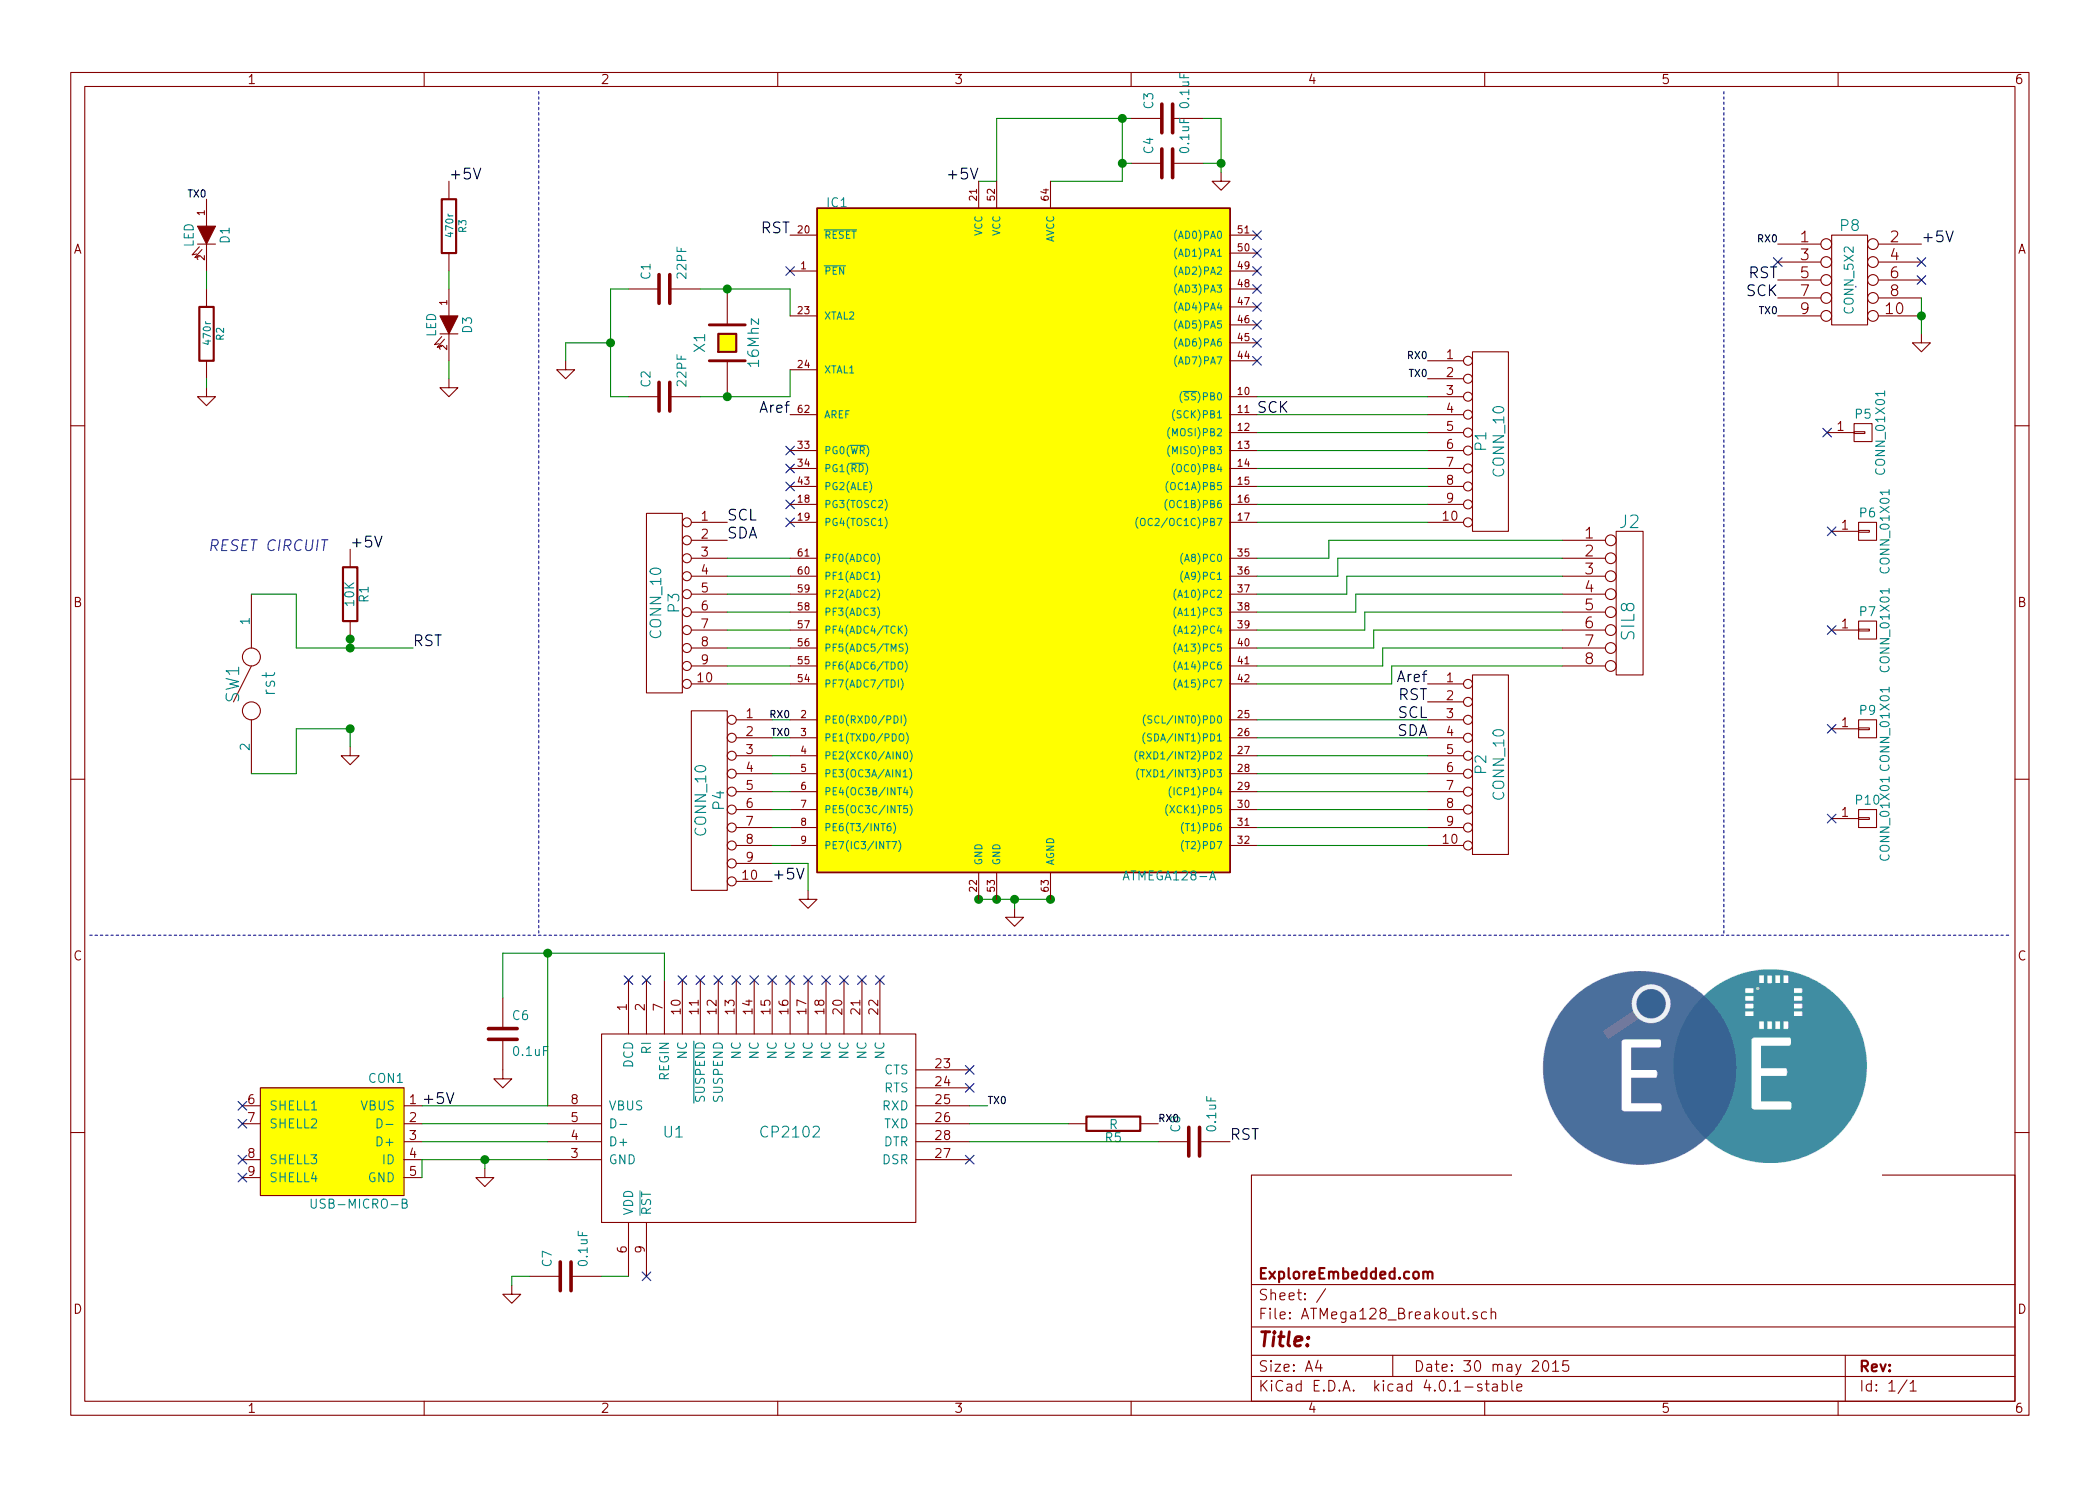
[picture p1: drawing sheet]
EESchema Schematic File Version 2
LIBS:power
LIBS:device
LIBS:transistors
LIBS:conn
LIBS:linear
LIBS:regul
LIBS:74xx
LIBS:cmos4000
LIBS:adc-dac
LIBS:memory
LIBS:xilinx
LIBS:special
LIBS:microcontrollers
LIBS:dsp
LIBS:microchip
LIBS:analog_switches
LIBS:motorola
LIBS:texas
LIBS:intel
LIBS:audio
LIBS:interface
LIBS:digital-audio
LIBS:philips
LIBS:display
LIBS:cypress
LIBS:siliconi
LIBS:opto
LIBS:atmel
LIBS:contrib
LIBS:valves
LIBS:at128-cache
LIBS:Starter_AVR-cache
LIBS:ATMega128_Breakout-cache
EELAYER 25 0
EELAYER END
$Descr A4 11693 8268
encoding utf-8
Sheet 1 1
Title ""
Date "30 may 2015"
Rev ""
Comp "ExploreEmbedded.com"
Comment1 ""
Comment2 ""
Comment3 ""
Comment4 ""
$EndDescr
$Comp
L GND #PWR01
U 1 1
P 3150 2000
F 0 "#PWR01" H 3150 2000 30  0001 C CNN
F 1 "GND" H 3150 1930 30  0001 C CNN
F 2 "" H 3150 2000 60  0001 C CNN
F 3 "" H 3150 2000 60  0001 C CNN
	1    3150 2000
	1    0    0    -1  
$EndComp
$Comp
L C C2
U 1 1
P 3700 2200
F 0 "C2" H 3750 2300 50  0000 L CNN
F 1 "22PF" H 3750 2100 50  0000 L CNN
F 2 "" H 3700 2200 60  0001 C CNN
F 3 "" H 3700 2200 60  0001 C CNN
	1    3700 2200
	0    -1   -1   0   
$EndComp
$Comp
L C C1
U 1 1
P 3700 1600
F 0 "C1" H 3750 1700 50  0000 L CNN
F 1 "22PF" H 3750 1500 50  0000 L CNN
F 2 "" H 3700 1600 60  0001 C CNN
F 3 "" H 3700 1600 60  0001 C CNN
	1    3700 1600
	0    -1   -1   0   
$EndComp
$Comp
L CRYSTAL X1
U 1 1
P 4050 1900
F 0 "X1" H 4050 2050 60  0000 C CNN
F 1 "16Mhz" H 4050 1750 60  0000 C CNN
F 2 "" H 4050 1900 60  0001 C CNN
F 3 "" H 4050 1900 60  0001 C CNN
	1    4050 1900
	0    -1   -1   0   
$EndComp
Text Label 2300 3600 0    60   ~ 0
RST
$Comp
L SPST SW1
U 1 1
P 1400 3800
F 0 "SW1" H 1400 3900 70  0000 C CNN
F 1 "rst" H 1400 3700 70  0000 C CNN
F 2 "" H 1400 3800 60  0001 C CNN
F 3 "" H 1400 3800 60  0001 C CNN
	1    1400 3800
	0    -1   1    0   
$EndComp
$Comp
L GND #PWR02
U 1 1
P 1950 4150
F 0 "#PWR02" H 1950 4150 30  0001 C CNN
F 1 "GND" H 1950 4080 30  0001 C CNN
F 2 "" H 1950 4150 60  0001 C CNN
F 3 "" H 1950 4150 60  0001 C CNN
	1    1950 4150
	-1   0    0    -1  
$EndComp
Text Notes 1160 3060 0    60   Italic 0
RESET CIRCUIT
$Comp
L R R1
U 1 1
P 1950 3300
F 0 "R1" V 2030 3300 50  0000 C CNN
F 1 "10K" V 1950 3300 50  0000 C CNN
F 2 "" H 1950 3300 60  0001 C CNN
F 3 "" H 1950 3300 60  0001 C CNN
	1    1950 3300
	1    0    0    1   
$EndComp
$Comp
L GND #PWR03
U 1 1
P 10700 1850
F 0 "#PWR03" H 10700 1850 30  0001 C CNN
F 1 "GND" H 10700 1780 30  0001 C CNN
F 2 "" H 10700 1850 60  0001 C CNN
F 3 "" H 10700 1850 60  0001 C CNN
	1    10700 1850
	1    0    0    -1  
$EndComp
$Comp
L GND #PWR04
U 1 1
P 6800 950
F 0 "#PWR04" H 6800 950 30  0001 C CNN
F 1 "GND" H 6800 880 30  0001 C CNN
F 2 "" H 6800 950 60  0001 C CNN
F 3 "" H 6800 950 60  0001 C CNN
	1    6800 950 
	1    0    0    -1  
$EndComp
Text Label 4400 1300 2    60   ~ 0
RST
NoConn ~ 4400 1500
$Comp
L SIL8 J2
U 1 1
P 9050 3350
F 0 "J2" H 9075 3800 70  0000 C CNN
F 1 "SIL8" V 9070 3250 70  0000 C CNN
F 2 "" H 9050 3350 60  0001 C CNN
F 3 "" H 9050 3350 60  0001 C CNN
	1    9050 3350
	1    0    0    -1  
$EndComp
$Comp
L GND #PWR05
U 1 1
P 5650 5050
F 0 "#PWR05" H 5650 5050 30  0001 C CNN
F 1 "GND" H 5650 4980 30  0001 C CNN
F 2 "" H 5650 5050 60  0001 C CNN
F 3 "" H 5650 5050 60  0001 C CNN
	1    5650 5050
	1    0    0    -1  
$EndComp
Text Label 9900 1550 2    60   ~ 0
RST
Text Label 9900 1650 2    60   ~ 0
SCK
Connection ~ 3400 1900
Wire Wire Line
	3150 2000 3150 1900
Wire Wire Line
	3150 1900 3400 1900
Connection ~ 4050 2200
Wire Wire Line
	3900 2200 4400 2200
Wire Wire Line
	4400 2200 4400 2050
Wire Wire Line
	2300 3600 1650 3600
Wire Wire Line
	1650 3600 1650 3300
Wire Wire Line
	1650 3300 1400 3300
Wire Wire Line
	1950 4150 1950 4050
Connection ~ 1950 4050
Connection ~ 1950 3550
Connection ~ 1950 3600
Wire Wire Line
	1400 4300 1650 4300
Wire Wire Line
	1650 4300 1650 4050
Wire Wire Line
	1650 4050 1950 4050
Wire Notes Line
	10335 1590 10335 1585
Wire Wire Line
	6800 650  6800 950 
Connection ~ 5850 5000
Connection ~ 5550 5000
Connection ~ 5450 5000
Wire Wire Line
	6800 650  6700 650 
Wire Wire Line
	5550 650  6300 650 
Wire Wire Line
	5550 650  5550 1000
Wire Wire Line
	5550 1000 5450 1000
Wire Wire Line
	5450 5000 5850 5000
Wire Wire Line
	5650 5000 5650 5050
Connection ~ 5650 5000
Wire Wire Line
	6250 650  6250 1000
Connection ~ 6250 650 
Wire Wire Line
	6250 1000 5850 1000
Wire Wire Line
	4400 1750 4400 1600
Wire Wire Line
	4400 1600 3900 1600
Connection ~ 4050 1600
Wire Wire Line
	3500 1600 3400 1600
Wire Wire Line
	3400 1600 3400 2200
Wire Wire Line
	3400 2200 3500 2200
Wire Wire Line
	1950 3600 1950 3550
$Comp
L C C3
U 1 1
P 6500 650
F 0 "C3" H 6550 750 50  0000 L CNN
F 1 "0.1uF" H 6550 550 50  0000 L CNN
F 2 "~" H 6500 650 60  0000 C CNN
F 3 "~" H 6500 650 60  0000 C CNN
	1    6500 650 
	0    -1   -1   0   
$EndComp
$Comp
L CONN_5X2 P8
U 1 1
P 10300 1550
F 0 "P8" H 10300 1850 60  0000 C CNN
F 1 "CONN_5X2" V 10300 1550 50  0000 C CNN
F 2 "~" H 10300 1550 60  0000 C CNN
F 3 "~" H 10300 1550 60  0000 C CNN
	1    10300 1550
	1    0    0    -1  
$EndComp
NoConn ~ 9900 1450
Wire Wire Line
	10700 1650 10700 1850
Connection ~ 10700 1750
NoConn ~ 10700 1450
NoConn ~ 10700 1550
$Comp
L C C4
U 1 1
P 6500 900
F 0 "C4" H 6550 1000 50  0000 L CNN
F 1 "0.1uF" H 6550 800 50  0000 L CNN
F 2 "~" H 6500 900 60  0000 C CNN
F 3 "~" H 6500 900 60  0000 C CNN
	1    6500 900 
	0    -1   -1   0   
$EndComp
Wire Wire Line
	6300 900  6250 900 
Connection ~ 6250 900 
Wire Wire Line
	6800 900  6700 900 
Connection ~ 6800 900 
Text Label 7000 2300 0    60   ~ 0
SCK
$Comp
L CONN_10 P2
U 1 1
P 8300 4250
F 0 "P2" V 8250 4250 60  0000 C CNN
F 1 "CONN_10" V 8350 4250 60  0000 C CNN
F 2 "" H 8300 4250 60  0000 C CNN
F 3 "" H 8300 4250 60  0000 C CNN
	1    8300 4250
	1    0    0    -1  
$EndComp
Wire Wire Line
	7000 4000 7950 4000
Wire Wire Line
	7950 4100 7000 4100
Wire Wire Line
	7000 4200 7950 4200
Wire Wire Line
	7950 4300 7000 4300
Wire Wire Line
	7000 4400 7950 4400
Wire Wire Line
	7950 4500 7000 4500
Wire Wire Line
	7000 4600 7950 4600
Wire Wire Line
	7950 4700 7000 4700
Text Label 7950 3900 2    60   ~ 0
RST
$Comp
L CONN_10 P1
U 1 1
P 8300 2450
F 0 "P1" V 8250 2450 60  0000 C CNN
F 1 "CONN_10" V 8350 2450 60  0000 C CNN
F 2 "" H 8300 2450 60  0000 C CNN
F 3 "" H 8300 2450 60  0000 C CNN
	1    8300 2450
	1    0    0    -1  
$EndComp
Wire Wire Line
	7000 2900 7950 2900
Wire Wire Line
	7950 2800 7000 2800
Wire Wire Line
	7000 2700 7950 2700
Wire Wire Line
	7950 2600 7000 2600
Wire Wire Line
	7000 2500 7950 2500
Wire Wire Line
	7950 2400 7000 2400
Wire Wire Line
	7000 2300 7950 2300
Wire Wire Line
	7950 2200 7000 2200
Text Label 7950 2100 2    40   ~ 0
TX0
Text Label 7950 2000 2    40   ~ 0
RX0
$Comp
L CONN_10 P4
U 1 1
P 3950 4450
F 0 "P4" V 3900 4450 60  0000 C CNN
F 1 "CONN_10" V 4000 4450 60  0000 C CNN
F 2 "" H 3950 4450 60  0000 C CNN
F 3 "" H 3950 4450 60  0000 C CNN
	1    3950 4450
	-1   0    0    -1  
$EndComp
Wire Wire Line
	7000 3800 7750 3800
Wire Wire Line
	7750 3800 7750 3700
Wire Wire Line
	7750 3700 8700 3700
Wire Wire Line
	8700 3600 7700 3600
Wire Wire Line
	7700 3600 7700 3700
Wire Wire Line
	7700 3700 7000 3700
Wire Wire Line
	7000 3600 7650 3600
Wire Wire Line
	7650 3600 7650 3500
Wire Wire Line
	7650 3500 8700 3500
Wire Wire Line
	8700 3400 7600 3400
Wire Wire Line
	7600 3400 7600 3500
Wire Wire Line
	7600 3500 7000 3500
Wire Wire Line
	7000 3400 7550 3400
Wire Wire Line
	7550 3400 7550 3300
Wire Wire Line
	7550 3300 8700 3300
Wire Wire Line
	8700 3200 7500 3200
Wire Wire Line
	7500 3200 7500 3300
Wire Wire Line
	7500 3300 7000 3300
Wire Wire Line
	7000 3200 7450 3200
Wire Wire Line
	7450 3200 7450 3100
Wire Wire Line
	7450 3100 8700 3100
Wire Wire Line
	8700 3000 7400 3000
Wire Wire Line
	7400 3000 7400 3100
Wire Wire Line
	7400 3100 7000 3100
Text Label 4400 4000 2    40   ~ 0
RX0
Text Label 4400 4100 2    40   ~ 0
TX0
Text Label 9900 1350 2    40   ~ 0
RX0
$Comp
L CONN_10 P3
U 1 1
P 3700 3350
F 0 "P3" V 3650 3350 60  0000 C CNN
F 1 "CONN_10" V 3750 3350 60  0000 C CNN
F 2 "" H 3700 3350 60  0000 C CNN
F 3 "" H 3700 3350 60  0000 C CNN
	1    3700 3350
	-1   0    0    -1  
$EndComp
$Comp
L GND #PWR06
U 1 1
P 4500 4950
F 0 "#PWR06" H 4500 4950 30  0001 C CNN
F 1 "GND" H 4500 4880 30  0001 C CNN
F 2 "" H 4500 4950 60  0001 C CNN
F 3 "" H 4500 4950 60  0001 C CNN
	1    4500 4950
	1    0    0    -1  
$EndComp
Text Label 5450 1000 2    60   ~ 0
+5V
Text Label 4300 4900 0    60   ~ 0
+5V
Text Label 10700 1350 0    60   ~ 0
+5V
Text Label 1950 3050 0    60   ~ 0
+5V
$Comp
L LED D1
U 1 1
P 1150 1300
F 0 "D1" H 1150 1400 50  0000 C CNN
F 1 "LED" H 1150 1200 50  0000 C CNN
F 2 "~" H 1150 1300 60  0000 C CNN
F 3 "~" H 1150 1300 60  0000 C CNN
	1    1150 1300
	0    1    1    0   
$EndComp
$Comp
L R R2
U 1 1
P 1150 1850
F 0 "R2" V 1230 1850 40  0000 C CNN
F 1 "470r" V 1157 1851 40  0000 C CNN
F 2 "~" V 1080 1850 30  0000 C CNN
F 3 "~" H 1150 1850 30  0000 C CNN
	1    1150 1850
	1    0    0    -1  
$EndComp
Wire Wire Line
	1150 1500 1150 1600
$Comp
L GND #PWR07
U 1 1
P 1150 2150
F 0 "#PWR07" H 1150 2150 30  0001 C CNN
F 1 "GND" H 1150 2080 30  0001 C CNN
F 2 "" H 1150 2150 60  0001 C CNN
F 3 "" H 1150 2150 60  0001 C CNN
	1    1150 2150
	1    0    0    -1  
$EndComp
Wire Wire Line
	1150 2100 1150 2150
Text Label 1150 1100 2    40   ~ 0
TX0
NoConn ~ 4400 2700
NoConn ~ 4400 2800
NoConn ~ 4400 2900
Text Label 9900 1750 2    40   ~ 0
TX0
NoConn ~ 4400 2500
NoConn ~ 4400 2600
Wire Notes Line
	500  5200 11200 5200
Wire Notes Line
	3000 500  3000 5200
Wire Notes Line
	9600 500  9600 5200
$Comp
L ATMEGA128-A IC1
U 1 1
P 5700 3000
F 0 "IC1" H 4600 4850 50  0000 L BNN
F 1 "ATMEGA128-A" H 6250 1100 50  0000 L BNN
F 2 "TQFP64" H 4750 1150 50  0001 C CNN
F 3 "" H 5700 3000 60  0001 C CNN
	1    5700 3000
	1    0    0    -1  
$EndComp
$Comp
L R R3
U 1 1
P 2500 1250
F 0 "R3" V 2580 1250 40  0000 C CNN
F 1 "470r" V 2507 1251 40  0000 C CNN
F 2 "~" V 2430 1250 30  0000 C CNN
F 3 "~" H 2500 1250 30  0000 C CNN
	1    2500 1250
	1    0    0    -1  
$EndComp
$Comp
L LED D3
U 1 1
P 2500 1800
F 0 "D3" H 2500 1900 50  0000 C CNN
F 1 "LED" H 2500 1700 50  0000 C CNN
F 2 "~" H 2500 1800 60  0000 C CNN
F 3 "~" H 2500 1800 60  0000 C CNN
	1    2500 1800
	0    1    1    0   
$EndComp
Wire Wire Line
	2500 1500 2500 1600
$Comp
L GND #PWR08
U 1 1
P 2500 2100
F 0 "#PWR08" H 2500 2100 30  0001 C CNN
F 1 "GND" H 2500 2030 30  0001 C CNN
F 2 "" H 2500 2100 60  0001 C CNN
F 3 "" H 2500 2100 60  0001 C CNN
	1    2500 2100
	1    0    0    -1  
$EndComp
Wire Wire Line
	2500 2000 2500 2100
Text Label 2500 1000 0    60   ~ 0
+5V
$Comp
L CONN_01X01 P5
U 1 1
P 10375 2400
F 0 "P5" H 10375 2500 50  0000 C CNN
F 1 "CONN_01X01" V 10475 2400 50  0000 C CNN
F 2 "" H 10375 2400 60  0000 C CNN
F 3 "" H 10375 2400 60  0000 C CNN
	1    10375 2400
	1    0    0    -1  
$EndComp
NoConn ~ 10175 2400
Wire Wire Line
	4050 3100 4400 3100
Wire Wire Line
	4050 3200 4400 3200
Wire Wire Line
	4050 3300 4400 3300
Wire Wire Line
	4050 3400 4400 3400
Wire Wire Line
	4050 3500 4400 3500
Wire Wire Line
	4050 3600 4400 3600
Wire Wire Line
	4050 3700 4400 3700
Wire Wire Line
	4050 3800 4400 3800
NoConn ~ 7000 1300
NoConn ~ 7000 1400
NoConn ~ 7000 1500
NoConn ~ 7000 1600
NoConn ~ 7000 1700
NoConn ~ 7000 1800
NoConn ~ 7000 1900
NoConn ~ 7000 2000
Text Label 7950 4000 2    60   ~ 0
SCL
Text Label 7950 4100 2    60   ~ 0
SDA
Text Label 4050 2900 0    60   ~ 0
SCL
Text Label 4400 2300 2    60   ~ 0
Aref
Text Label 7950 3800 2    60   ~ 0
Aref
$Comp
L USB-MICRO-B CON1
U 1 1
P 1850 6350
F 0 "CON1" H 1550 6700 50  0000 C CNN
F 1 "USB-MICRO-B" H 1700 6000 50  0000 C CNN
F 2 "" H 1850 6250 50  0000 C CNN
F 3 "" H 1850 6250 50  0000 C CNN
	1    1850 6350
	-1   0    0    -1  
$EndComp
$Comp
L CP2102 U1
U 1 1
P 4300 6300
F 0 "U1" H 3750 6300 60  0000 C CNN
F 1 "CP2102" H 4400 6300 60  0000 C CNN
F 2 "" H 3750 6300 60  0000 C CNN
F 3 "" H 3750 6300 60  0000 C CNN
	1    4300 6300
	1    0    0    -1  
$EndComp
Wire Wire Line
	2350 6150 3050 6150
Wire Wire Line
	2350 6250 3050 6250
Wire Wire Line
	3050 6350 2350 6350
Wire Wire Line
	2350 6450 3050 6450
Wire Wire Line
	2350 6550 2350 6450
$Comp
L GND #PWR09
U 1 1
P 2700 6500
F 0 "#PWR09" H 2700 6500 30  0001 C CNN
F 1 "GND" H 2700 6430 30  0001 C CNN
F 2 "" H 2700 6500 60  0001 C CNN
F 3 "" H 2700 6500 60  0001 C CNN
	1    2700 6500
	1    0    0    -1  
$EndComp
Wire Wire Line
	2700 6500 2700 6450
Connection ~ 2700 6450
$Comp
L C C7
U 1 1
P 3150 7100
F 0 "C7" H 3200 7200 50  0000 L CNN
F 1 "0.1uF" H 3200 7000 50  0000 L CNN
F 2 "~" H 3150 7100 60  0000 C CNN
F 3 "~" H 3150 7100 60  0000 C CNN
	1    3150 7100
	0    -1   -1   0   
$EndComp
Wire Wire Line
	3350 7100 3500 7100
$Comp
L GND #PWR010
U 1 1
P 2850 7150
F 0 "#PWR010" H 2850 7150 30  0001 C CNN
F 1 "GND" H 2850 7080 30  0001 C CNN
F 2 "" H 2850 7150 60  0001 C CNN
F 3 "" H 2850 7150 60  0001 C CNN
	1    2850 7150
	1    0    0    -1  
$EndComp
Wire Wire Line
	2950 7100 2850 7100
Wire Wire Line
	2850 7100 2850 7150
$Comp
L C C6
U 1 1
P 2800 5750
F 0 "C6" H 2850 5850 50  0000 L CNN
F 1 "0.1uF" H 2850 5650 50  0000 L CNN
F 2 "~" H 2800 5750 60  0000 C CNN
F 3 "~" H 2800 5750 60  0000 C CNN
	1    2800 5750
	1    0    0    -1  
$EndComp
Wire Wire Line
	3700 5300 3700 5450
Wire Wire Line
	2800 5300 3700 5300
Wire Wire Line
	2800 5300 2800 5550
Wire Wire Line
	3050 6150 3050 5300
Connection ~ 3050 5300
$Comp
L GND #PWR011
U 1 1
P 2800 5950
F 0 "#PWR011" H 2800 5950 30  0001 C CNN
F 1 "GND" H 2800 5880 30  0001 C CNN
F 2 "" H 2800 5950 60  0001 C CNN
F 3 "" H 2800 5950 60  0001 C CNN
	1    2800 5950
	1    0    0    -1  
$EndComp
NoConn ~ 5400 5950
NoConn ~ 5400 6050
NoConn ~ 5400 6450
NoConn ~ 4900 5450
NoConn ~ 4800 5450
NoConn ~ 4700 5450
NoConn ~ 4600 5450
NoConn ~ 4500 5450
NoConn ~ 4400 5450
NoConn ~ 4300 5450
NoConn ~ 4200 5450
NoConn ~ 4100 5450
NoConn ~ 4000 5450
NoConn ~ 3900 5450
NoConn ~ 3800 5450
NoConn ~ 3600 5450
NoConn ~ 3500 5450
NoConn ~ 3600 7100
NoConn ~ 1350 6150
NoConn ~ 1350 6250
NoConn ~ 1350 6450
NoConn ~ 1350 6550
$Comp
L R R5
U 1 1
P 6200 6250
F 0 "R5" V 6280 6250 50  0000 C CNN
F 1 "R" V 6207 6251 50  0000 C CNN
F 2 "" V 6130 6250 30  0000 C CNN
F 3 "" H 6200 6250 30  0000 C CNN
	1    6200 6250
	0    1    1    0   
$EndComp
Wire Wire Line
	5400 6150 5500 6150
$Comp
L C C8
U 1 1
P 6650 6350
F 0 "C8" H 6700 6450 50  0000 L CNN
F 1 "0.1uF" H 6700 6250 50  0000 L CNN
F 2 "~" H 6650 6350 60  0000 C CNN
F 3 "~" H 6650 6350 60  0000 C CNN
	1    6650 6350
	0    -1   -1   0   
$EndComp
Wire Wire Line
	5400 6250 5950 6250
Wire Wire Line
	5400 6350 6450 6350
Text Label 6450 6250 0    40   ~ 0
RX0
Text Label 5500 6150 0    40   ~ 0
TX0
Text Label 6850 6350 0    60   ~ 0
RST
Wire Wire Line
	4300 4000 4400 4000
Wire Wire Line
	4300 4100 4400 4100
Wire Wire Line
	4300 4200 4400 4200
Wire Wire Line
	4300 4300 4400 4300
Wire Wire Line
	4300 4400 4400 4400
Wire Wire Line
	4300 4500 4400 4500
Wire Wire Line
	4300 4600 4400 4600
Wire Wire Line
	4300 4700 4400 4700
Text Label 4050 3000 0    60   ~ 0
SDA
Wire Wire Line
	4300 4800 4500 4800
Wire Wire Line
	4500 4800 4500 4950
Text Label 2350 6150 0    60   ~ 0
+5V
$Comp
L CONN_01X01 P6
U 1 1
P 10400 2950
F 0 "P6" H 10400 3050 50  0000 C CNN
F 1 "CONN_01X01" V 10500 2950 50  0000 C CNN
F 2 "" H 10400 2950 60  0000 C CNN
F 3 "" H 10400 2950 60  0000 C CNN
	1    10400 2950
	1    0    0    -1  
$EndComp
$Comp
L CONN_01X01 P7
U 1 1
P 10400 3500
F 0 "P7" H 10400 3600 50  0000 C CNN
F 1 "CONN_01X01" V 10500 3500 50  0000 C CNN
F 2 "" H 10400 3500 60  0000 C CNN
F 3 "" H 10400 3500 60  0000 C CNN
	1    10400 3500
	1    0    0    -1  
$EndComp
$Comp
L CONN_01X01 P9
U 1 1
P 10400 4050
F 0 "P9" H 10400 4150 50  0000 C CNN
F 1 "CONN_01X01" V 10500 4050 50  0000 C CNN
F 2 "" H 10400 4050 60  0000 C CNN
F 3 "" H 10400 4050 60  0000 C CNN
	1    10400 4050
	1    0    0    -1  
$EndComp
$Comp
L CONN_01X01 P10
U 1 1
P 10400 4550
F 0 "P10" H 10400 4650 50  0000 C CNN
F 1 "CONN_01X01" V 10500 4550 50  0000 C CNN
F 2 "" H 10400 4550 60  0000 C CNN
F 3 "" H 10400 4550 60  0000 C CNN
	1    10400 4550
	1    0    0    -1  
$EndComp
NoConn ~ 10200 2950
NoConn ~ 10200 3500
NoConn ~ 10200 4050
NoConn ~ 10200 4550
$EndSCHEMATC
